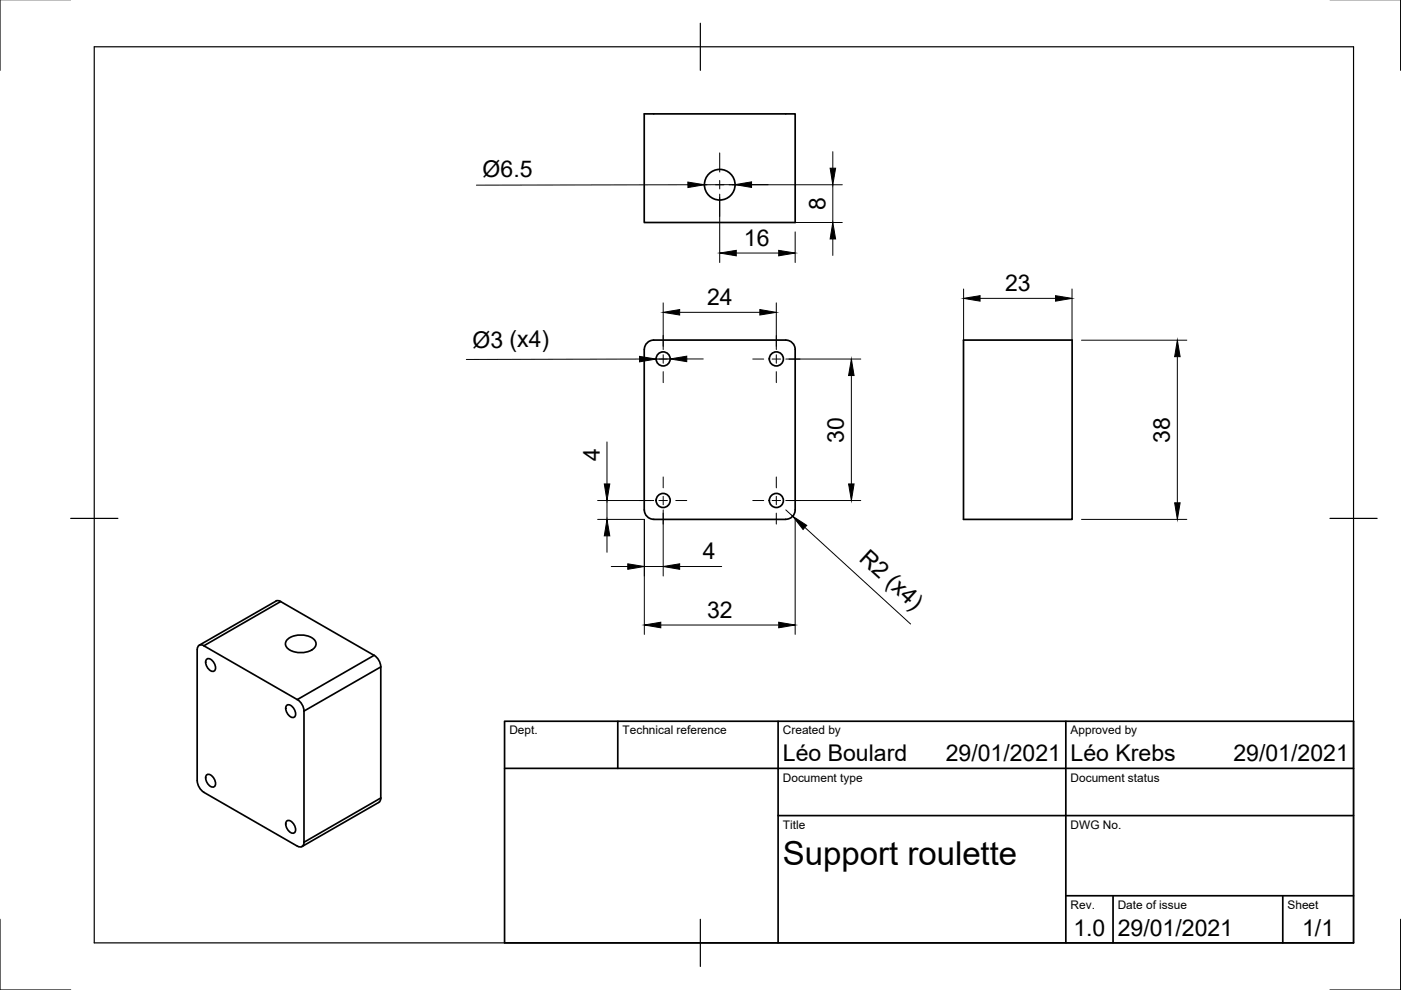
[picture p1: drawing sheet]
<svg xmlns="http://www.w3.org/2000/svg" width="297mm" height="210mm" viewBox="0 0 297 210" stroke-linecap="round" stroke-linejoin="round" font-family="sans-serif">
<!-- layer: Visible -->
<g fill="none" stroke="#000" stroke-width=".36">
<path d="M136.6 24.1h32v23.1h-32zM204.3 72.1h23v38h-23zM136.6 108.1v-34a2 2 0 0 1 2-2h28a2 2 0 0 1 2 2v34M136.6 108.1a2 2 0 0 0 2 2M138.6 110.1h28M168.6 108.1a2 2 0 0 1-2 2M41.8 137.7v27.8l.4 1.4 1 1.1M43.2 136.9l19.8 11.4 1 1.1 .5 1.4-.1 28.3a.83 .83 0 0 1-1.4 .3l-19.8-11.4M43.2 136.9a.86 .86 0 0 0-1-.1 .86 .86 0 0 0-.4 .9M43.8 139.8a1.28 1.28 0 0 1 1.7 1 1.14 1.14 0 0 1-.2 1.5 1.85 1.85 0 0 1-1.5-2.5zM58.5 127.5l-16.3 9.3M58.5 127.4l.5-.1 .5 .2 19.8 11.5"/>
<path d="M61 135.5a4.5 4.5 0 0 1 5.8 .4 1.6 1.6 0 0 1-1.3 2.2 4.4 4.4 0 0 1-4.8-1 1.22 1.22 0 0 1 .3-1.6zM79.3 138.9l1 1.1 .4 1.4M60.8 149.6a1.28 1.28 0 0 1 1.7 .9 1.14 1.14 0 0 1-.2 1.6 1.85 1.85 0 0 1-1.5-2.5zM80.7 141.4v27.8l-.1 .6-.3 .3M43.8 164.3a1.28 1.28 0 0 1 1.7 1 1.14 1.14 0 0 1-.2 1.6 1.85 1.85 0 0 1-1.5-2.6zM60.8 174.1a1.28 1.28 0 0 1 1.7 1 1.14 1.14 0 0 1-.2 1.5 1.85 1.85 0 0 1-1.5-2.5zM80.3 170.1l-16.3 9.4"/>
<circle cx="152.6" cy="39.2" r="3.2"/>
<circle cx="140.6" cy="76.1" r="1.49"/>
<circle cx="164.6" cy="76.1" r="1.49"/>
<circle cx="140.6" cy="106.1" r="1.49"/>
<circle cx="164.6" cy="106.1" r="1.49"/>
</g>
<path d="M59.5 127.5l-16.3 9.4M79.3 139l-16.3 9.3M80.7 141.4l-16.2 9.4M80.7 169.2l-16.2 9.4" fill="none" stroke="#000" stroke-width=".36"/>
<!-- layer: Border -->
<path d="M0 -.1v15M297 -.1v15M20 9.9h267v190h-267zM148.5 4.9v10M15 109.9h10M282 109.9h10M0 194.9v15h15M148.5 194.9v10M297 194.9v15h-15" fill="none" stroke="#000" stroke-width=".25"/>
<!-- layer: TitleBlock -->
<path d="M107 152.9h180v47h-180zM131 152.9v10M165 152.9v47M226 152.9v47M107 162.9h180M165 172.9h122M226 189.9h61M236 189.9v10M272 189.9v10" fill="none" stroke="#000" stroke-width=".36"/>
<!-- layer: Center Lines -->
<g fill="none" stroke="#000" stroke-width=".21">
<path d="M145.9 39.2h4M151.7 39.2h1.8M152.6 32.4v4.1M152.6 38.3v1.8M155.3 39.2h4M152.6 41.8v4.1M135.6 76.1h2.3M139.7 76.1h1.8M140.6 71.1v2.3M140.6 75.2v1.8M140.6 78.8v2.3M143.3 76.1h2.3"/>
<path d="M159.6 76.1h2.3M163.7 76.1h1.8M164.6 71.1v2.3M164.6 75.2v1.8M164.6 78.8v2.3M167.3 76.1h2.3M135.6 106.1h2.3M139.7 106.1h1.8M140.6 101.1v2.3M140.6 105.2v1.8M140.6 108.8v2.3M143.3 106.1h2.3"/>
<path d="M159.6 106.1h2.3M163.7 106.1h1.8M164.6 101.1v2.3M164.6 105.2v1.8M164.6 108.8v2.3M167.3 106.1h2.3"/>
</g>
<!-- layer: Dimensions -->
<g fill="none" stroke="#000" stroke-width=".21">
<path d="M145.9 39.2l-44.9 .1M149.4 39.2h29.2M176.6 32.2v3.5M176.6 39.2v8M152.6 41.2v14.5M156.1 53.7h9M168.6 49.2v6.5M168.6 47.2h10M176.6 50.7v3.5M135.6 76.1l-36.7 .1M140.6 64.2v9.9M142.1 76.1h-3"/>
<path d="M144.1 66.2h17M145.6 76.1h3.5M164.6 64.2v9.9M166.6 76.1h15.9M180.5 79.6v23M204.3 61.3v10.8M207.8 63.3h16M227.3 61.3v10.8M229.3 72.1h22.3M249.6 75.6v31M128.7 93.7v8.9M126.7 110.1h9.9v24.4"/>
<path d="M126.7 106.1h11.9M128.7 106.1v4M128.7 113.6v3.5M140.6 108.1v14M166.6 106.1h15.9M166.6 108.1l1.5 1.4M168.6 110.1v24.4M170.7 111.8l22.4 20.5M229.3 110.1h22.3M129.6 120.1h3.5M136.6 120.1h4M140.1 132.5h25"/>
<path d="M144.1 120.1h8.9"/>
</g>
<g fill="#000" stroke="#000" stroke-width=".21">
<path d="M145.8 38.6l3.6 .6-3.5 .6zM155.9 39.2l3.4-.6v1.1zM176 35.7h1.2l-.6 3.5zM152.6 53.7l3.5-.6v1.1zM165.1 53.1l3.5 .6-3.5 .5zM176.6 47.2l.6 3.5h-1.2zM135.6 75.6l3.5 .5-3.5 .6zM140.6 66.2l3.5-.6v1.2zM142.1 76.1l3.5-.6v1.2zM161.1 65.6l3.5 .6-3.5 .6zM180.5 76.1l.6 3.5h-1.2zM204.3 63.3l3.5-.6v1.2z"/>
<path d="M223.8 62.7l3.5 .6-3.5 .6zM249.6 72.1l.6 3.5h-1.2zM128.7 110.1l.6 3.5h-1.2zM128.1 102.6h1.2l-.6 3.5zM133.1 119.5l3.5 .6-3.5 .6zM140.6 120.1l3.5-.6v1.2zM168.1 109.5l2.9 1.9-.7 .9zM179.9 102.6h1.2l-.6 3.5zM249 106.6h1.2l-.6 3.5zM136.6 132.5l3.5-.6v1.2zM165.1 131.9l3.5 .6-3.5 .6z"/>
</g>
<text font-size="7" x="166" y="183.4">Support roulette</text>
<g font-size="4.9">
<text x="102.3" y="37.6">Ø6.5</text>
<text x="175" y="44.5" transform="rotate(-90 175 44.5)">8</text>
<text x="157.7" y="52.1">16</text>
<text x="149.9" y="64.7">24</text>
<text x="213.1" y="61.7">23</text>
<text x="100.2" y="73.7">Ø3 (x4)</text>
<text x="178.9" y="93.8" transform="rotate(-90 178.9 93.8)">30</text>
<text x="248.1" y="93.8" transform="rotate(-90 248.1 93.8)">38</text>
<text x="127.2" y="97.7" transform="rotate(-90 127.2 97.7)">4</text>
<text x="149" y="118.6">4</text>
<text x="182" y="118.7" transform="rotate(42 182 118.7)">R2 (x4)</text>
<text x="149.9" y="131">32</text>
<text x="166" y="161.4">Léo Boulard</text>
<text x="200.5" y="161.4">29/01/2021</text>
<text x="227" y="161.4">Léo Krebs</text>
<text x="261.5" y="161.4">29/01/2021</text>
<text x="227.6" y="198.5">1.0</text>
<text x="237" y="198.4">29/01/2021</text>
<text x="276.1" y="198.6">1/1</text>
</g>
<g font-size="2.5">
<text x="108" y="155.7">Dept.</text>
<text x="132" y="155.7">Technical reference</text>
<text x="166" y="155.7">Created by</text>
<text x="227" y="155.7">Approved by</text>
<text x="166" y="165.7">Document type</text>
<text x="227" y="165.7">Document status</text>
<text x="166" y="175.7">Title</text>
<text x="227" y="175.7">DWG No.</text>
<text x="227" y="192.7">Rev.</text>
<text x="237" y="192.7">Date of issue</text>
<text x="273" y="192.7">Sheet</text>
</g>
</svg>
